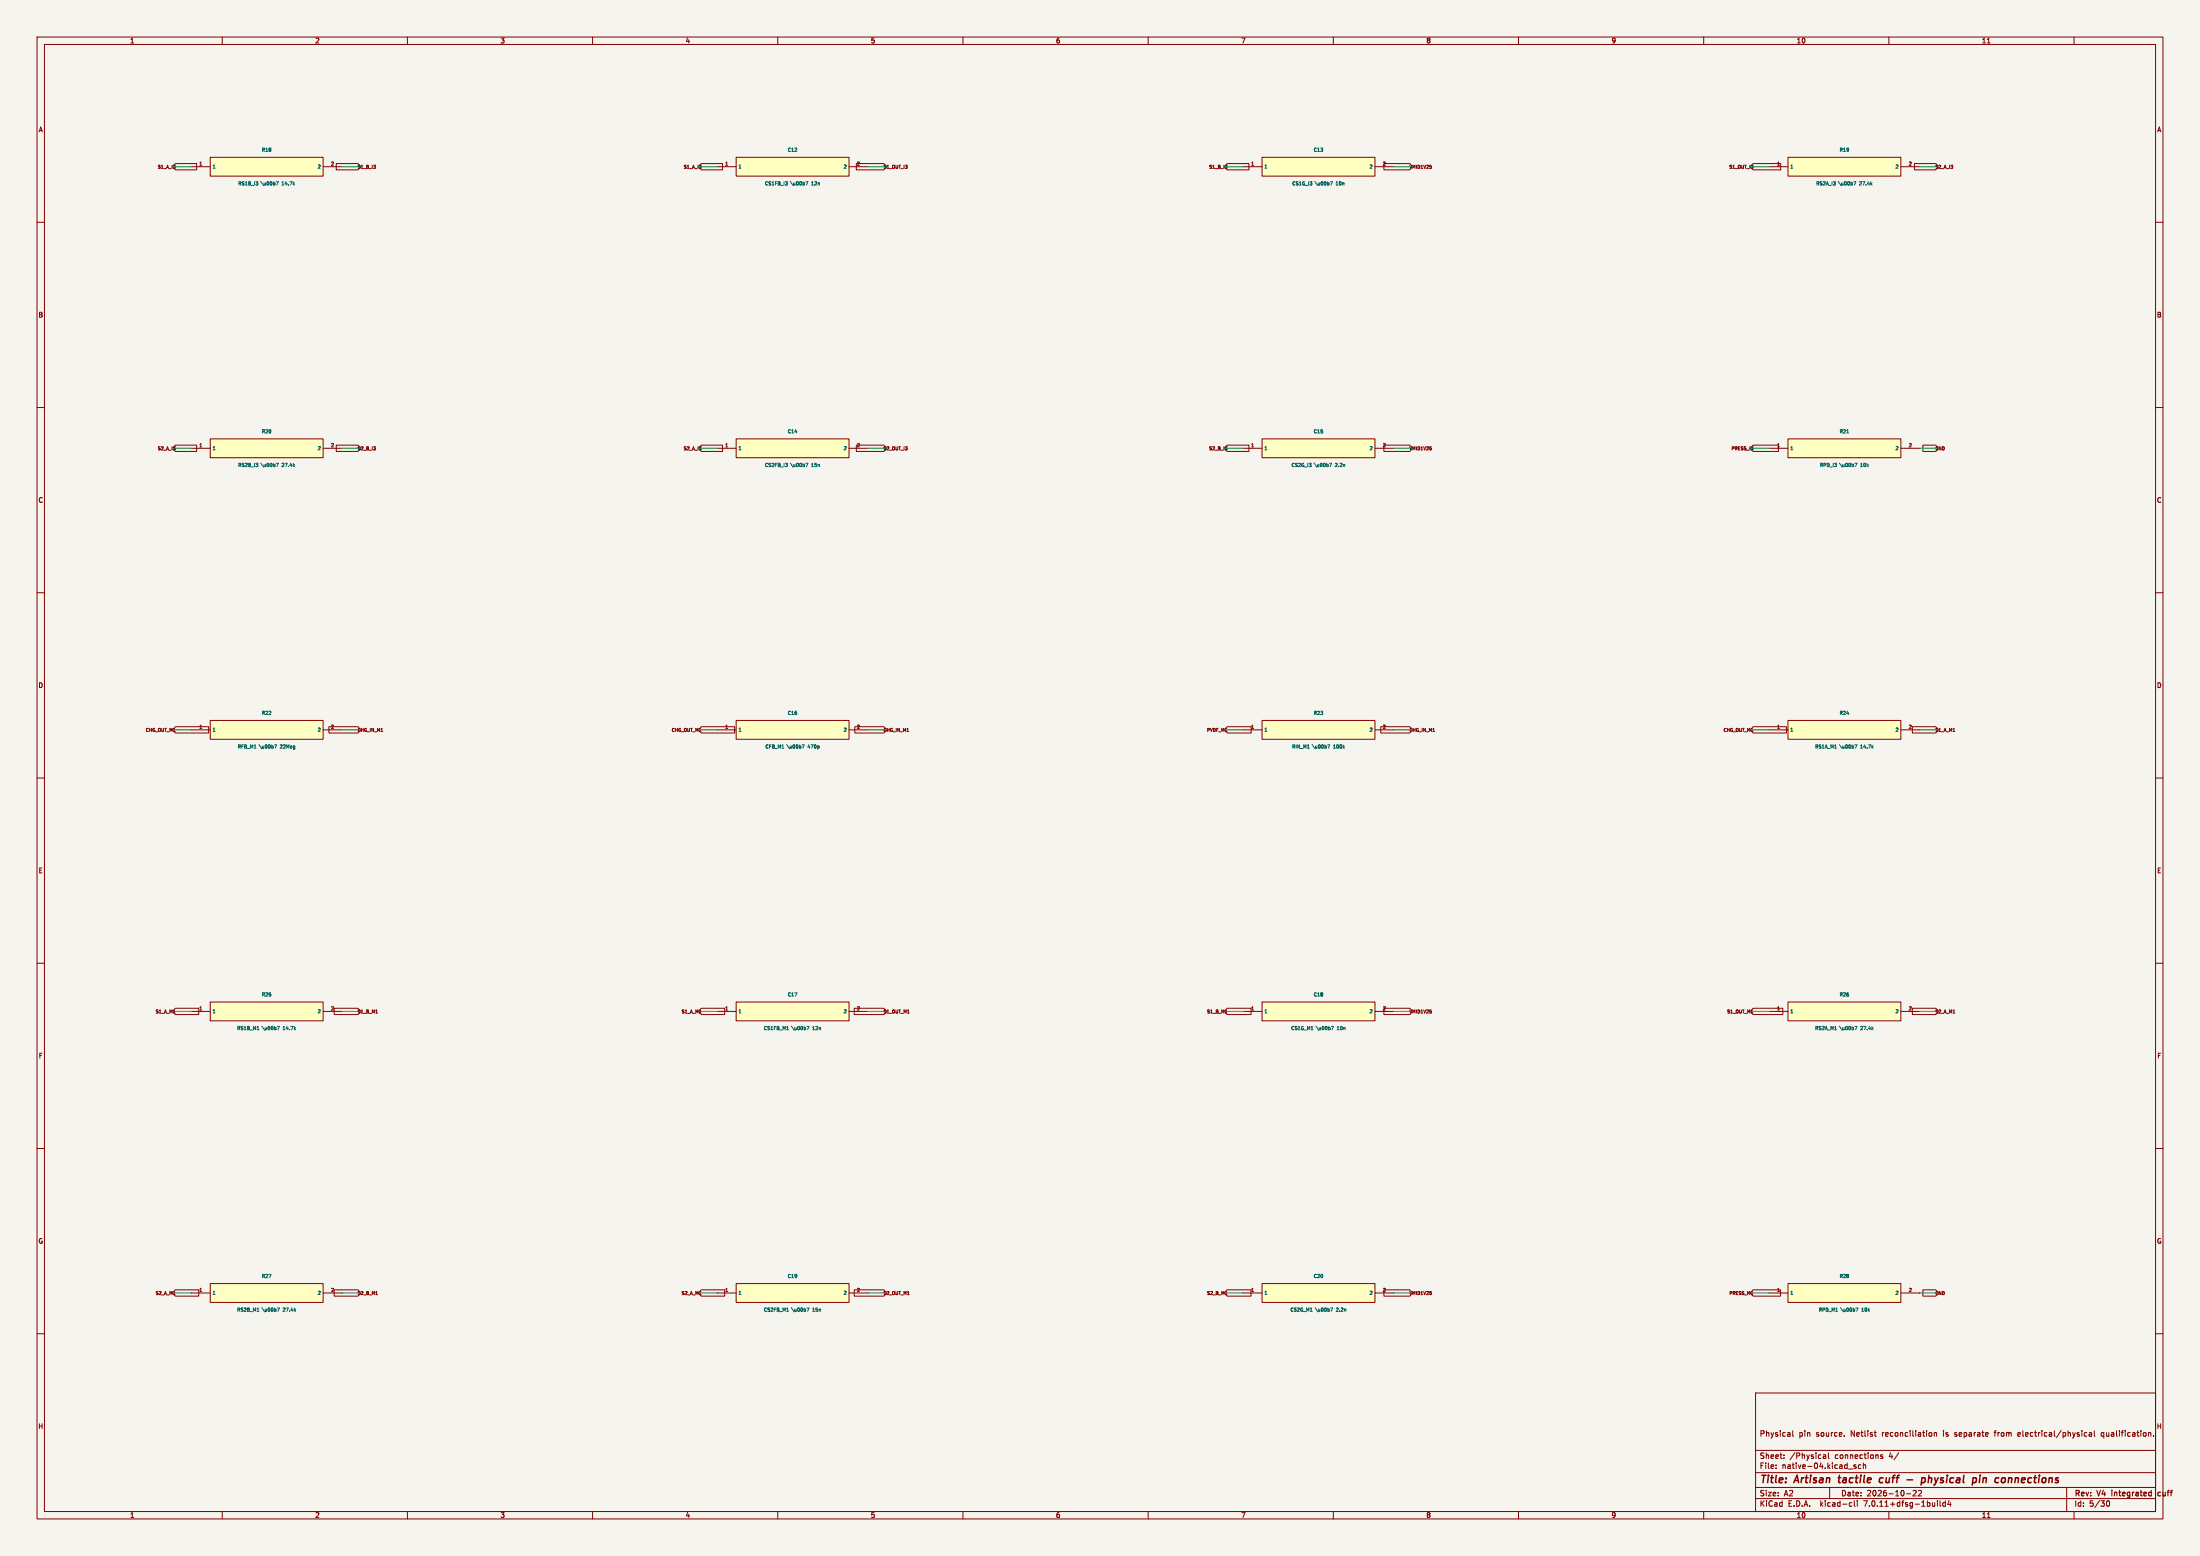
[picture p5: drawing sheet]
(kicad_sch (version 20230121) (generator eeschema) (paper "A2") (title_block (title "Artisan tactile cuff - physical pin connections") (date "2026-10-22") (rev "V4 integrated cuff") (comment 1 "Physical pin source. Netlist reconciliation is separate from electrical/physical qualification.")) (lib_symbols (symbol "Glove:P_RS1B_I3" (pin_names (offset .508)) (in_bom yes) (on_board yes) (property "Reference" "R18" (at 0 4.54 0) (effects (font (size 0.9 0.9)) )) (property "Value" "14.7k" (at 0 -4.54 0) (effects (font (size 0.9 0.9)) )) (symbol "P_RS1B_I3_0_1" (rectangle (start -15.24 2.54) (end 15.24 -2.54) (stroke (width .254) (type default)) (fill (type background)))) (symbol "P_RS1B_I3_1_1" (pin passive line (at -20.32 0.0 0) (length 5.08) (name "1" (effects (font (size 0.9 0.9)) )) (number "1" (effects (font (size 0.9 0.9)) ))) (pin passive line (at 20.32 0.0 180) (length 5.08) (name "2" (effects (font (size 0.9 0.9)) )) (number "2" (effects (font (size 0.9 0.9)) ))))) (symbol "Glove:P_CS1FB_I3" (pin_names (offset .508)) (in_bom yes) (on_board yes) (property "Reference" "C12" (at 0 4.54 0) (effects (font (size 0.9 0.9)) )) (property "Value" "12n" (at 0 -4.54 0) (effects (font (size 0.9 0.9)) )) (symbol "P_CS1FB_I3_0_1" (rectangle (start -15.24 2.54) (end 15.24 -2.54) (stroke (width .254) (type default)) (fill (type background)))) (symbol "P_CS1FB_I3_1_1" (pin passive line (at -20.32 0.0 0) (length 5.08) (name "1" (effects (font (size 0.9 0.9)) )) (number "1" (effects (font (size 0.9 0.9)) ))) (pin passive line (at 20.32 0.0 180) (length 5.08) (name "2" (effects (font (size 0.9 0.9)) )) (number "2" (effects (font (size 0.9 0.9)) ))))) (symbol "Glove:P_CS1G_I3" (pin_names (offset .508)) (in_bom yes) (on_board yes) (property "Reference" "C13" (at 0 4.54 0) (effects (font (size 0.9 0.9)) )) (property "Value" "10n" (at 0 -4.54 0) (effects (font (size 0.9 0.9)) )) (symbol "P_CS1G_I3_0_1" (rectangle (start -15.24 2.54) (end 15.24 -2.54) (stroke (width .254) (type default)) (fill (type background)))) (symbol "P_CS1G_I3_1_1" (pin passive line (at -20.32 0.0 0) (length 5.08) (name "1" (effects (font (size 0.9 0.9)) )) (number "1" (effects (font (size 0.9 0.9)) ))) (pin passive line (at 20.32 0.0 180) (length 5.08) (name "2" (effects (font (size 0.9 0.9)) )) (number "2" (effects (font (size 0.9 0.9)) ))))) (symbol "Glove:P_RS2A_I3" (pin_names (offset .508)) (in_bom yes) (on_board yes) (property "Reference" "R19" (at 0 4.54 0) (effects (font (size 0.9 0.9)) )) (property "Value" "27.4k" (at 0 -4.54 0) (effects (font (size 0.9 0.9)) )) (symbol "P_RS2A_I3_0_1" (rectangle (start -15.24 2.54) (end 15.24 -2.54) (stroke (width .254) (type default)) (fill (type background)))) (symbol "P_RS2A_I3_1_1" (pin passive line (at -20.32 0.0 0) (length 5.08) (name "1" (effects (font (size 0.9 0.9)) )) (number "1" (effects (font (size 0.9 0.9)) ))) (pin passive line (at 20.32 0.0 180) (length 5.08) (name "2" (effects (font (size 0.9 0.9)) )) (number "2" (effects (font (size 0.9 0.9)) ))))) (symbol "Glove:P_RS2B_I3" (pin_names (offset .508)) (in_bom yes) (on_board yes) (property "Reference" "R20" (at 0 4.54 0) (effects (font (size 0.9 0.9)) )) (property "Value" "27.4k" (at 0 -4.54 0) (effects (font (size 0.9 0.9)) )) (symbol "P_RS2B_I3_0_1" (rectangle (start -15.24 2.54) (end 15.24 -2.54) (stroke (width .254) (type default)) (fill (type background)))) (symbol "P_RS2B_I3_1_1" (pin passive line (at -20.32 0.0 0) (length 5.08) (name "1" (effects (font (size 0.9 0.9)) )) (number "1" (effects (font (size 0.9 0.9)) ))) (pin passive line (at 20.32 0.0 180) (length 5.08) (name "2" (effects (font (size 0.9 0.9)) )) (number "2" (effects (font (size 0.9 0.9)) ))))) (symbol "Glove:P_CS2FB_I3" (pin_names (offset .508)) (in_bom yes) (on_board yes) (property "Reference" "C14" (at 0 4.54 0) (effects (font (size 0.9 0.9)) )) (property "Value" "15n" (at 0 -4.54 0) (effects (font (size 0.9 0.9)) )) (symbol "P_CS2FB_I3_0_1" (rectangle (start -15.24 2.54) (end 15.24 -2.54) (stroke (width .254) (type default)) (fill (type background)))) (symbol "P_CS2FB_I3_1_1" (pin passive line (at -20.32 0.0 0) (length 5.08) (name "1" (effects (font (size 0.9 0.9)) )) (number "1" (effects (font (size 0.9 0.9)) ))) (pin passive line (at 20.32 0.0 180) (length 5.08) (name "2" (effects (font (size 0.9 0.9)) )) (number "2" (effects (font (size 0.9 0.9)) ))))) (symbol "Glove:P_CS2G_I3" (pin_names (offset .508)) (in_bom yes) (on_board yes) (property "Reference" "C15" (at 0 4.54 0) (effects (font (size 0.9 0.9)) )) (property "Value" "2.2n" (at 0 -4.54 0) (effects (font (size 0.9 0.9)) )) (symbol "P_CS2G_I3_0_1" (rectangle (start -15.24 2.54) (end 15.24 -2.54) (stroke (width .254) (type default)) (fill (type background)))) (symbol "P_CS2G_I3_1_1" (pin passive line (at -20.32 0.0 0) (length 5.08) (name "1" (effects (font (size 0.9 0.9)) )) (number "1" (effects (font (size 0.9 0.9)) ))) (pin passive line (at 20.32 0.0 180) (length 5.08) (name "2" (effects (font (size 0.9 0.9)) )) (number "2" (effects (font (size 0.9 0.9)) ))))) (symbol "Glove:P_RPD_I3" (pin_names (offset .508)) (in_bom yes) (on_board yes) (property "Reference" "R21" (at 0 4.54 0) (effects (font (size 0.9 0.9)) )) (property "Value" "10k" (at 0 -4.54 0) (effects (font (size 0.9 0.9)) )) (symbol "P_RPD_I3_0_1" (rectangle (start -15.24 2.54) (end 15.24 -2.54) (stroke (width .254) (type default)) (fill (type background)))) (symbol "P_RPD_I3_1_1" (pin passive line (at -20.32 0.0 0) (length 5.08) (name "1" (effects (font (size 0.9 0.9)) )) (number "1" (effects (font (size 0.9 0.9)) ))) (pin passive line (at 20.32 0.0 180) (length 5.08) (name "2" (effects (font (size 0.9 0.9)) )) (number "2" (effects (font (size 0.9 0.9)) ))))) (symbol "Glove:P_RFB_M1" (pin_names (offset .508)) (in_bom yes) (on_board yes) (property "Reference" "R22" (at 0 4.54 0) (effects (font (size 0.9 0.9)) )) (property "Value" "22Meg" (at 0 -4.54 0) (effects (font (size 0.9 0.9)) )) (symbol "P_RFB_M1_0_1" (rectangle (start -15.24 2.54) (end 15.24 -2.54) (stroke (width .254) (type default)) (fill (type background)))) (symbol "P_RFB_M1_1_1" (pin passive line (at -20.32 0.0 0) (length 5.08) (name "1" (effects (font (size 0.9 0.9)) )) (number "1" (effects (font (size 0.9 0.9)) ))) (pin passive line (at 20.32 0.0 180) (length 5.08) (name "2" (effects (font (size 0.9 0.9)) )) (number "2" (effects (font (size 0.9 0.9)) ))))) (symbol "Glove:P_CFB_M1" (pin_names (offset .508)) (in_bom yes) (on_board yes) (property "Reference" "C16" (at 0 4.54 0) (effects (font (size 0.9 0.9)) )) (property "Value" "470p" (at 0 -4.54 0) (effects (font (size 0.9 0.9)) )) (symbol "P_CFB_M1_0_1" (rectangle (start -15.24 2.54) (end 15.24 -2.54) (stroke (width .254) (type default)) (fill (type background)))) (symbol "P_CFB_M1_1_1" (pin passive line (at -20.32 0.0 0) (length 5.08) (name "1" (effects (font (size 0.9 0.9)) )) (number "1" (effects (font (size 0.9 0.9)) ))) (pin passive line (at 20.32 0.0 180) (length 5.08) (name "2" (effects (font (size 0.9 0.9)) )) (number "2" (effects (font (size 0.9 0.9)) ))))) (symbol "Glove:P_RIN_M1" (pin_names (offset .508)) (in_bom yes) (on_board yes) (property "Reference" "R23" (at 0 4.54 0) (effects (font (size 0.9 0.9)) )) (property "Value" "100k" (at 0 -4.54 0) (effects (font (size 0.9 0.9)) )) (symbol "P_RIN_M1_0_1" (rectangle (start -15.24 2.54) (end 15.24 -2.54) (stroke (width .254) (type default)) (fill (type background)))) (symbol "P_RIN_M1_1_1" (pin passive line (at -20.32 0.0 0) (length 5.08) (name "1" (effects (font (size 0.9 0.9)) )) (number "1" (effects (font (size 0.9 0.9)) ))) (pin passive line (at 20.32 0.0 180) (length 5.08) (name "2" (effects (font (size 0.9 0.9)) )) (number "2" (effects (font (size 0.9 0.9)) ))))) (symbol "Glove:P_RS1A_M1" (pin_names (offset .508)) (in_bom yes) (on_board yes) (property "Reference" "R24" (at 0 4.54 0) (effects (font (size 0.9 0.9)) )) (property "Value" "14.7k" (at 0 -4.54 0) (effects (font (size 0.9 0.9)) )) (symbol "P_RS1A_M1_0_1" (rectangle (start -15.24 2.54) (end 15.24 -2.54) (stroke (width .254) (type default)) (fill (type background)))) (symbol "P_RS1A_M1_1_1" (pin passive line (at -20.32 0.0 0) (length 5.08) (name "1" (effects (font (size 0.9 0.9)) )) (number "1" (effects (font (size 0.9 0.9)) ))) (pin passive line (at 20.32 0.0 180) (length 5.08) (name "2" (effects (font (size 0.9 0.9)) )) (number "2" (effects (font (size 0.9 0.9)) ))))) (symbol "Glove:P_RS1B_M1" (pin_names (offset .508)) (in_bom yes) (on_board yes) (property "Reference" "R25" (at 0 4.54 0) (effects (font (size 0.9 0.9)) )) (property "Value" "14.7k" (at 0 -4.54 0) (effects (font (size 0.9 0.9)) )) (symbol "P_RS1B_M1_0_1" (rectangle (start -15.24 2.54) (end 15.24 -2.54) (stroke (width .254) (type default)) (fill (type background)))) (symbol "P_RS1B_M1_1_1" (pin passive line (at -20.32 0.0 0) (length 5.08) (name "1" (effects (font (size 0.9 0.9)) )) (number "1" (effects (font (size 0.9 0.9)) ))) (pin passive line (at 20.32 0.0 180) (length 5.08) (name "2" (effects (font (size 0.9 0.9)) )) (number "2" (effects (font (size 0.9 0.9)) ))))) (symbol "Glove:P_CS1FB_M1" (pin_names (offset .508)) (in_bom yes) (on_board yes) (property "Reference" "C17" (at 0 4.54 0) (effects (font (size 0.9 0.9)) )) (property "Value" "12n" (at 0 -4.54 0) (effects (font (size 0.9 0.9)) )) (symbol "P_CS1FB_M1_0_1" (rectangle (start -15.24 2.54) (end 15.24 -2.54) (stroke (width .254) (type default)) (fill (type background)))) (symbol "P_CS1FB_M1_1_1" (pin passive line (at -20.32 0.0 0) (length 5.08) (name "1" (effects (font (size 0.9 0.9)) )) (number "1" (effects (font (size 0.9 0.9)) ))) (pin passive line (at 20.32 0.0 180) (length 5.08) (name "2" (effects (font (size 0.9 0.9)) )) (number "2" (effects (font (size 0.9 0.9)) ))))) (symbol "Glove:P_CS1G_M1" (pin_names (offset .508)) (in_bom yes) (on_board yes) (property "Reference" "C18" (at 0 4.54 0) (effects (font (size 0.9 0.9)) )) (property "Value" "10n" (at 0 -4.54 0) (effects (font (size 0.9 0.9)) )) (symbol "P_CS1G_M1_0_1" (rectangle (start -15.24 2.54) (end 15.24 -2.54) (stroke (width .254) (type default)) (fill (type background)))) (symbol "P_CS1G_M1_1_1" (pin passive line (at -20.32 0.0 0) (length 5.08) (name "1" (effects (font (size 0.9 0.9)) )) (number "1" (effects (font (size 0.9 0.9)) ))) (pin passive line (at 20.32 0.0 180) (length 5.08) (name "2" (effects (font (size 0.9 0.9)) )) (number "2" (effects (font (size 0.9 0.9)) ))))) (symbol "Glove:P_RS2A_M1" (pin_names (offset .508)) (in_bom yes) (on_board yes) (property "Reference" "R26" (at 0 4.54 0) (effects (font (size 0.9 0.9)) )) (property "Value" "27.4k" (at 0 -4.54 0) (effects (font (size 0.9 0.9)) )) (symbol "P_RS2A_M1_0_1" (rectangle (start -15.24 2.54) (end 15.24 -2.54) (stroke (width .254) (type default)) (fill (type background)))) (symbol "P_RS2A_M1_1_1" (pin passive line (at -20.32 0.0 0) (length 5.08) (name "1" (effects (font (size 0.9 0.9)) )) (number "1" (effects (font (size 0.9 0.9)) ))) (pin passive line (at 20.32 0.0 180) (length 5.08) (name "2" (effects (font (size 0.9 0.9)) )) (number "2" (effects (font (size 0.9 0.9)) ))))) (symbol "Glove:P_RS2B_M1" (pin_names (offset .508)) (in_bom yes) (on_board yes) (property "Reference" "R27" (at 0 4.54 0) (effects (font (size 0.9 0.9)) )) (property "Value" "27.4k" (at 0 -4.54 0) (effects (font (size 0.9 0.9)) )) (symbol "P_RS2B_M1_0_1" (rectangle (start -15.24 2.54) (end 15.24 -2.54) (stroke (width .254) (type default)) (fill (type background)))) (symbol "P_RS2B_M1_1_1" (pin passive line (at -20.32 0.0 0) (length 5.08) (name "1" (effects (font (size 0.9 0.9)) )) (number "1" (effects (font (size 0.9 0.9)) ))) (pin passive line (at 20.32 0.0 180) (length 5.08) (name "2" (effects (font (size 0.9 0.9)) )) (number "2" (effects (font (size 0.9 0.9)) ))))) (symbol "Glove:P_CS2FB_M1" (pin_names (offset .508)) (in_bom yes) (on_board yes) (property "Reference" "C19" (at 0 4.54 0) (effects (font (size 0.9 0.9)) )) (property "Value" "15n" (at 0 -4.54 0) (effects (font (size 0.9 0.9)) )) (symbol "P_CS2FB_M1_0_1" (rectangle (start -15.24 2.54) (end 15.24 -2.54) (stroke (width .254) (type default)) (fill (type background)))) (symbol "P_CS2FB_M1_1_1" (pin passive line (at -20.32 0.0 0) (length 5.08) (name "1" (effects (font (size 0.9 0.9)) )) (number "1" (effects (font (size 0.9 0.9)) ))) (pin passive line (at 20.32 0.0 180) (length 5.08) (name "2" (effects (font (size 0.9 0.9)) )) (number "2" (effects (font (size 0.9 0.9)) ))))) (symbol "Glove:P_CS2G_M1" (pin_names (offset .508)) (in_bom yes) (on_board yes) (property "Reference" "C20" (at 0 4.54 0) (effects (font (size 0.9 0.9)) )) (property "Value" "2.2n" (at 0 -4.54 0) (effects (font (size 0.9 0.9)) )) (symbol "P_CS2G_M1_0_1" (rectangle (start -15.24 2.54) (end 15.24 -2.54) (stroke (width .254) (type default)) (fill (type background)))) (symbol "P_CS2G_M1_1_1" (pin passive line (at -20.32 0.0 0) (length 5.08) (name "1" (effects (font (size 0.9 0.9)) )) (number "1" (effects (font (size 0.9 0.9)) ))) (pin passive line (at 20.32 0.0 180) (length 5.08) (name "2" (effects (font (size 0.9 0.9)) )) (number "2" (effects (font (size 0.9 0.9)) ))))) (symbol "Glove:P_RPD_M1" (pin_names (offset .508)) (in_bom yes) (on_board yes) (property "Reference" "R28" (at 0 4.54 0) (effects (font (size 0.9 0.9)) )) (property "Value" "10k" (at 0 -4.54 0) (effects (font (size 0.9 0.9)) )) (symbol "P_RPD_M1_0_1" (rectangle (start -15.24 2.54) (end 15.24 -2.54) (stroke (width .254) (type default)) (fill (type background)))) (symbol "P_RPD_M1_1_1" (pin passive line (at -20.32 0.0 0) (length 5.08) (name "1" (effects (font (size 0.9 0.9)) )) (number "1" (effects (font (size 0.9 0.9)) ))) (pin passive line (at 20.32 0.0 180) (length 5.08) (name "2" (effects (font (size 0.9 0.9)) )) (number "2" (effects (font (size 0.9 0.9)) )))))) (symbol (lib_id "Glove:P_RS1B_I3") (at 72 45 0) (unit 1) (in_bom yes) (on_board yes) (dnp no) (property "Reference" "R18" (at 72 40.46 0) (effects (font (size 0.9 0.9)) )) (property "Value" "RS1B_I3 \u00b7 14.7k" (at 72 49.54 0) (effects (font (size 0.9 0.9)) )) (property "Footprint" "Glove:R_0603_1608Metric" (at 72 45 0) (effects (font (size 0.9 0.9)) hide)) (property "Datasheet" "" (at 72 45 0) (effects (font (size 0.9 0.9)) hide)) (pin "1") (pin "2")) (wire (pts (xy 51.68 45.0) (xy 46.6 45.0)) (stroke (width 0) (type default))) (global_label "S1_A_I3" (shape input) (at 46.6 45.0 0) (effects (font (size 0.85 0.85)) (justify right))) (wire (pts (xy 92.32 45.0) (xy 97.39999999999999 45.0)) (stroke (width 0) (type default))) (global_label "S1_B_I3" (shape input) (at 97.39999999999999 45.0 180) (effects (font (size 0.85 0.85)) (justify left))) (symbol (lib_id "Glove:P_CS1FB_I3") (at 214 45 0) (unit 1) (in_bom yes) (on_board yes) (dnp no) (property "Reference" "C12" (at 214 40.46 0) (effects (font (size 0.9 0.9)) )) (property "Value" "CS1FB_I3 \u00b7 12n" (at 214 49.54 0) (effects (font (size 0.9 0.9)) )) (property "Footprint" "Glove:C_0603_1608Metric" (at 214 45 0) (effects (font (size 0.9 0.9)) hide)) (property "Datasheet" "" (at 214 45 0) (effects (font (size 0.9 0.9)) hide)) (pin "1") (pin "2")) (wire (pts (xy 193.68 45.0) (xy 188.6 45.0)) (stroke (width 0) (type default))) (global_label "S1_A_I3" (shape input) (at 188.6 45.0 0) (effects (font (size 0.85 0.85)) (justify right))) (wire (pts (xy 234.32 45.0) (xy 239.4 45.0)) (stroke (width 0) (type default))) (global_label "S1_OUT_I3" (shape input) (at 239.4 45.0 180) (effects (font (size 0.85 0.85)) (justify left))) (symbol (lib_id "Glove:P_CS1G_I3") (at 356 45 0) (unit 1) (in_bom yes) (on_board yes) (dnp no) (property "Reference" "C13" (at 356 40.46 0) (effects (font (size 0.9 0.9)) )) (property "Value" "CS1G_I3 \u00b7 10n" (at 356 49.54 0) (effects (font (size 0.9 0.9)) )) (property "Footprint" "Glove:C_0603_1608Metric" (at 356 45 0) (effects (font (size 0.9 0.9)) hide)) (property "Datasheet" "" (at 356 45 0) (effects (font (size 0.9 0.9)) hide)) (pin "1") (pin "2")) (wire (pts (xy 335.68 45.0) (xy 330.6 45.0)) (stroke (width 0) (type default))) (global_label "S1_B_I3" (shape input) (at 330.6 45.0 0) (effects (font (size 0.85 0.85)) (justify right))) (wire (pts (xy 376.32 45.0) (xy 381.4 45.0)) (stroke (width 0) (type default))) (global_label "VMID1V25" (shape input) (at 381.4 45.0 180) (effects (font (size 0.85 0.85)) (justify left))) (symbol (lib_id "Glove:P_RS2A_I3") (at 498 45 0) (unit 1) (in_bom yes) (on_board yes) (dnp no) (property "Reference" "R19" (at 498 40.46 0) (effects (font (size 0.9 0.9)) )) (property "Value" "RS2A_I3 \u00b7 27.4k" (at 498 49.54 0) (effects (font (size 0.9 0.9)) )) (property "Footprint" "Glove:R_0603_1608Metric" (at 498 45 0) (effects (font (size 0.9 0.9)) hide)) (property "Datasheet" "" (at 498 45 0) (effects (font (size 0.9 0.9)) hide)) (pin "1") (pin "2")) (wire (pts (xy 477.68 45.0) (xy 472.6 45.0)) (stroke (width 0) (type default))) (global_label "S1_OUT_I3" (shape input) (at 472.6 45.0 0) (effects (font (size 0.85 0.85)) (justify right))) (wire (pts (xy 518.32 45.0) (xy 523.4000000000001 45.0)) (stroke (width 0) (type default))) (global_label "S2_A_I3" (shape input) (at 523.4000000000001 45.0 180) (effects (font (size 0.85 0.85)) (justify left))) (symbol (lib_id "Glove:P_RS2B_I3") (at 72 121 0) (unit 1) (in_bom yes) (on_board yes) (dnp no) (property "Reference" "R20" (at 72 116.46 0) (effects (font (size 0.9 0.9)) )) (property "Value" "RS2B_I3 \u00b7 27.4k" (at 72 125.54 0) (effects (font (size 0.9 0.9)) )) (property "Footprint" "Glove:R_0603_1608Metric" (at 72 121 0) (effects (font (size 0.9 0.9)) hide)) (property "Datasheet" "" (at 72 121 0) (effects (font (size 0.9 0.9)) hide)) (pin "1") (pin "2")) (wire (pts (xy 51.68 121.0) (xy 46.6 121.0)) (stroke (width 0) (type default))) (global_label "S2_A_I3" (shape input) (at 46.6 121.0 0) (effects (font (size 0.85 0.85)) (justify right))) (wire (pts (xy 92.32 121.0) (xy 97.39999999999999 121.0)) (stroke (width 0) (type default))) (global_label "S2_B_I3" (shape input) (at 97.39999999999999 121.0 180) (effects (font (size 0.85 0.85)) (justify left))) (symbol (lib_id "Glove:P_CS2FB_I3") (at 214 121 0) (unit 1) (in_bom yes) (on_board yes) (dnp no) (property "Reference" "C14" (at 214 116.46 0) (effects (font (size 0.9 0.9)) )) (property "Value" "CS2FB_I3 \u00b7 15n" (at 214 125.54 0) (effects (font (size 0.9 0.9)) )) (property "Footprint" "Glove:C_0603_1608Metric" (at 214 121 0) (effects (font (size 0.9 0.9)) hide)) (property "Datasheet" "" (at 214 121 0) (effects (font (size 0.9 0.9)) hide)) (pin "1") (pin "2")) (wire (pts (xy 193.68 121.0) (xy 188.6 121.0)) (stroke (width 0) (type default))) (global_label "S2_A_I3" (shape input) (at 188.6 121.0 0) (effects (font (size 0.85 0.85)) (justify right))) (wire (pts (xy 234.32 121.0) (xy 239.4 121.0)) (stroke (width 0) (type default))) (global_label "S2_OUT_I3" (shape input) (at 239.4 121.0 180) (effects (font (size 0.85 0.85)) (justify left))) (symbol (lib_id "Glove:P_CS2G_I3") (at 356 121 0) (unit 1) (in_bom yes) (on_board yes) (dnp no) (property "Reference" "C15" (at 356 116.46 0) (effects (font (size 0.9 0.9)) )) (property "Value" "CS2G_I3 \u00b7 2.2n" (at 356 125.54 0) (effects (font (size 0.9 0.9)) )) (property "Footprint" "Glove:C_0603_1608Metric" (at 356 121 0) (effects (font (size 0.9 0.9)) hide)) (property "Datasheet" "" (at 356 121 0) (effects (font (size 0.9 0.9)) hide)) (pin "1") (pin "2")) (wire (pts (xy 335.68 121.0) (xy 330.6 121.0)) (stroke (width 0) (type default))) (global_label "S2_B_I3" (shape input) (at 330.6 121.0 0) (effects (font (size 0.85 0.85)) (justify right))) (wire (pts (xy 376.32 121.0) (xy 381.4 121.0)) (stroke (width 0) (type default))) (global_label "VMID1V25" (shape input) (at 381.4 121.0 180) (effects (font (size 0.85 0.85)) (justify left))) (symbol (lib_id "Glove:P_RPD_I3") (at 498 121 0) (unit 1) (in_bom yes) (on_board yes) (dnp no) (property "Reference" "R21" (at 498 116.46 0) (effects (font (size 0.9 0.9)) )) (property "Value" "RPD_I3 \u00b7 10k" (at 498 125.54 0) (effects (font (size 0.9 0.9)) )) (property "Footprint" "Glove:R_0603_1608Metric" (at 498 121 0) (effects (font (size 0.9 0.9)) hide)) (property "Datasheet" "" (at 498 121 0) (effects (font (size 0.9 0.9)) hide)) (pin "1") (pin "2")) (wire (pts (xy 477.68 121.0) (xy 472.6 121.0)) (stroke (width 0) (type default))) (global_label "PRESS_I3" (shape input) (at 472.6 121.0 0) (effects (font (size 0.85 0.85)) (justify right))) (wire (pts (xy 518.32 121.0) (xy 523.4000000000001 121.0)) (stroke (width 0) (type default))) (global_label "GND" (shape input) (at 523.4000000000001 121.0 180) (effects (font (size 0.85 0.85)) (justify left))) (symbol (lib_id "Glove:P_RFB_M1") (at 72 197 0) (unit 1) (in_bom yes) (on_board yes) (dnp no) (property "Reference" "R22" (at 72 192.46 0) (effects (font (size 0.9 0.9)) )) (property "Value" "RFB_M1 \u00b7 22Meg" (at 72 201.54 0) (effects (font (size 0.9 0.9)) )) (property "Footprint" "Glove:R_0805_2012Metric" (at 72 197 0) (effects (font (size 0.9 0.9)) hide)) (property "Datasheet" "" (at 72 197 0) (effects (font (size 0.9 0.9)) hide)) (pin "1") (pin "2")) (wire (pts (xy 51.68 197.0) (xy 46.6 197.0)) (stroke (width 0) (type default))) (global_label "CHG_OUT_M1" (shape input) (at 46.6 197.0 0) (effects (font (size 0.85 0.85)) (justify right))) (wire (pts (xy 92.32 197.0) (xy 97.39999999999999 197.0)) (stroke (width 0) (type default))) (global_label "CHG_IN_M1" (shape input) (at 97.39999999999999 197.0 180) (effects (font (size 0.85 0.85)) (justify left))) (symbol (lib_id "Glove:P_CFB_M1") (at 214 197 0) (unit 1) (in_bom yes) (on_board yes) (dnp no) (property "Reference" "C16" (at 214 192.46 0) (effects (font (size 0.9 0.9)) )) (property "Value" "CFB_M1 \u00b7 470p" (at 214 201.54 0) (effects (font (size 0.9 0.9)) )) (property "Footprint" "Glove:C_0603_1608Metric" (at 214 197 0) (effects (font (size 0.9 0.9)) hide)) (property "Datasheet" "" (at 214 197 0) (effects (font (size 0.9 0.9)) hide)) (pin "1") (pin "2")) (wire (pts (xy 193.68 197.0) (xy 188.6 197.0)) (stroke (width 0) (type default))) (global_label "CHG_OUT_M1" (shape input) (at 188.6 197.0 0) (effects (font (size 0.85 0.85)) (justify right))) (wire (pts (xy 234.32 197.0) (xy 239.4 197.0)) (stroke (width 0) (type default))) (global_label "CHG_IN_M1" (shape input) (at 239.4 197.0 180) (effects (font (size 0.85 0.85)) (justify left))) (symbol (lib_id "Glove:P_RIN_M1") (at 356 197 0) (unit 1) (in_bom yes) (on_board yes) (dnp no) (property "Reference" "R23" (at 356 192.46 0) (effects (font (size 0.9 0.9)) )) (property "Value" "RIN_M1 \u00b7 100k" (at 356 201.54 0) (effects (font (size 0.9 0.9)) )) (property "Footprint" "Glove:R_0603_1608Metric" (at 356 197 0) (effects (font (size 0.9 0.9)) hide)) (property "Datasheet" "" (at 356 197 0) (effects (font (size 0.9 0.9)) hide)) (pin "1") (pin "2")) (wire (pts (xy 335.68 197.0) (xy 330.6 197.0)) (stroke (width 0) (type default))) (global_label "PVDF_M1" (shape input) (at 330.6 197.0 0) (effects (font (size 0.85 0.85)) (justify right))) (wire (pts (xy 376.32 197.0) (xy 381.4 197.0)) (stroke (width 0) (type default))) (global_label "CHG_IN_M1" (shape input) (at 381.4 197.0 180) (effects (font (size 0.85 0.85)) (justify left))) (symbol (lib_id "Glove:P_RS1A_M1") (at 498 197 0) (unit 1) (in_bom yes) (on_board yes) (dnp no) (property "Reference" "R24" (at 498 192.46 0) (effects (font (size 0.9 0.9)) )) (property "Value" "RS1A_M1 \u00b7 14.7k" (at 498 201.54 0) (effects (font (size 0.9 0.9)) )) (property "Footprint" "Glove:R_0603_1608Metric" (at 498 197 0) (effects (font (size 0.9 0.9)) hide)) (property "Datasheet" "" (at 498 197 0) (effects (font (size 0.9 0.9)) hide)) (pin "1") (pin "2")) (wire (pts (xy 477.68 197.0) (xy 472.6 197.0)) (stroke (width 0) (type default))) (global_label "CHG_OUT_M1" (shape input) (at 472.6 197.0 0) (effects (font (size 0.85 0.85)) (justify right))) (wire (pts (xy 518.32 197.0) (xy 523.4000000000001 197.0)) (stroke (width 0) (type default))) (global_label "S1_A_M1" (shape input) (at 523.4000000000001 197.0 180) (effects (font (size 0.85 0.85)) (justify left))) (symbol (lib_id "Glove:P_RS1B_M1") (at 72 273 0) (unit 1) (in_bom yes) (on_board yes) (dnp no) (property "Reference" "R25" (at 72 268.46 0) (effects (font (size 0.9 0.9)) )) (property "Value" "RS1B_M1 \u00b7 14.7k" (at 72 277.54 0) (effects (font (size 0.9 0.9)) )) (property "Footprint" "Glove:R_0603_1608Metric" (at 72 273 0) (effects (font (size 0.9 0.9)) hide)) (property "Datasheet" "" (at 72 273 0) (effects (font (size 0.9 0.9)) hide)) (pin "1") (pin "2")) (wire (pts (xy 51.68 273.0) (xy 46.6 273.0)) (stroke (width 0) (type default))) (global_label "S1_A_M1" (shape input) (at 46.6 273.0 0) (effects (font (size 0.85 0.85)) (justify right))) (wire (pts (xy 92.32 273.0) (xy 97.39999999999999 273.0)) (stroke (width 0) (type default))) (global_label "S1_B_M1" (shape input) (at 97.39999999999999 273.0 180) (effects (font (size 0.85 0.85)) (justify left))) (symbol (lib_id "Glove:P_CS1FB_M1") (at 214 273 0) (unit 1) (in_bom yes) (on_board yes) (dnp no) (property "Reference" "C17" (at 214 268.46 0) (effects (font (size 0.9 0.9)) )) (property "Value" "CS1FB_M1 \u00b7 12n" (at 214 277.54 0) (effects (font (size 0.9 0.9)) )) (property "Footprint" "Glove:C_0603_1608Metric" (at 214 273 0) (effects (font (size 0.9 0.9)) hide)) (property "Datasheet" "" (at 214 273 0) (effects (font (size 0.9 0.9)) hide)) (pin "1") (pin "2")) (wire (pts (xy 193.68 273.0) (xy 188.6 273.0)) (stroke (width 0) (type default))) (global_label "S1_A_M1" (shape input) (at 188.6 273.0 0) (effects (font (size 0.85 0.85)) (justify right))) (wire (pts (xy 234.32 273.0) (xy 239.4 273.0)) (stroke (width 0) (type default))) (global_label "S1_OUT_M1" (shape input) (at 239.4 273.0 180) (effects (font (size 0.85 0.85)) (justify left))) (symbol (lib_id "Glove:P_CS1G_M1") (at 356 273 0) (unit 1) (in_bom yes) (on_board yes) (dnp no) (property "Reference" "C18" (at 356 268.46 0) (effects (font (size 0.9 0.9)) )) (property "Value" "CS1G_M1 \u00b7 10n" (at 356 277.54 0) (effects (font (size 0.9 0.9)) )) (property "Footprint" "Glove:C_0603_1608Metric" (at 356 273 0) (effects (font (size 0.9 0.9)) hide)) (property "Datasheet" "" (at 356 273 0) (effects (font (size 0.9 0.9)) hide)) (pin "1") (pin "2")) (wire (pts (xy 335.68 273.0) (xy 330.6 273.0)) (stroke (width 0) (type default))) (global_label "S1_B_M1" (shape input) (at 330.6 273.0 0) (effects (font (size 0.85 0.85)) (justify right))) (wire (pts (xy 376.32 273.0) (xy 381.4 273.0)) (stroke (width 0) (type default))) (global_label "VMID1V25" (shape input) (at 381.4 273.0 180) (effects (font (size 0.85 0.85)) (justify left))) (symbol (lib_id "Glove:P_RS2A_M1") (at 498 273 0) (unit 1) (in_bom yes) (on_board yes) (dnp no) (property "Reference" "R26" (at 498 268.46 0) (effects (font (size 0.9 0.9)) )) (property "Value" "RS2A_M1 \u00b7 27.4k" (at 498 277.54 0) (effects (font (size 0.9 0.9)) )) (property "Footprint" "Glove:R_0603_1608Metric" (at 498 273 0) (effects (font (size 0.9 0.9)) hide)) (property "Datasheet" "" (at 498 273 0) (effects (font (size 0.9 0.9)) hide)) (pin "1") (pin "2")) (wire (pts (xy 477.68 273.0) (xy 472.6 273.0)) (stroke (width 0) (type default))) (global_label "S1_OUT_M1" (shape input) (at 472.6 273.0 0) (effects (font (size 0.85 0.85)) (justify right))) (wire (pts (xy 518.32 273.0) (xy 523.4000000000001 273.0)) (stroke (width 0) (type default))) (global_label "S2_A_M1" (shape input) (at 523.4000000000001 273.0 180) (effects (font (size 0.85 0.85)) (justify left))) (symbol (lib_id "Glove:P_RS2B_M1") (at 72 349 0) (unit 1) (in_bom yes) (on_board yes) (dnp no) (property "Reference" "R27" (at 72 344.46 0) (effects (font (size 0.9 0.9)) )) (property "Value" "RS2B_M1 \u00b7 27.4k" (at 72 353.54 0) (effects (font (size 0.9 0.9)) )) (property "Footprint" "Glove:R_0603_1608Metric" (at 72 349 0) (effects (font (size 0.9 0.9)) hide)) (property "Datasheet" "" (at 72 349 0) (effects (font (size 0.9 0.9)) hide)) (pin "1") (pin "2")) (wire (pts (xy 51.68 349.0) (xy 46.6 349.0)) (stroke (width 0) (type default))) (global_label "S2_A_M1" (shape input) (at 46.6 349.0 0) (effects (font (size 0.85 0.85)) (justify right))) (wire (pts (xy 92.32 349.0) (xy 97.39999999999999 349.0)) (stroke (width 0) (type default))) (global_label "S2_B_M1" (shape input) (at 97.39999999999999 349.0 180) (effects (font (size 0.85 0.85)) (justify left))) (symbol (lib_id "Glove:P_CS2FB_M1") (at 214 349 0) (unit 1) (in_bom yes) (on_board yes) (dnp no) (property "Reference" "C19" (at 214 344.46 0) (effects (font (size 0.9 0.9)) )) (property "Value" "CS2FB_M1 \u00b7 15n" (at 214 353.54 0) (effects (font (size 0.9 0.9)) )) (property "Footprint" "Glove:C_0603_1608Metric" (at 214 349 0) (effects (font (size 0.9 0.9)) hide)) (property "Datasheet" "" (at 214 349 0) (effects (font (size 0.9 0.9)) hide)) (pin "1") (pin "2")) (wire (pts (xy 193.68 349.0) (xy 188.6 349.0)) (stroke (width 0) (type default))) (global_label "S2_A_M1" (shape input) (at 188.6 349.0 0) (effects (font (size 0.85 0.85)) (justify right))) (wire (pts (xy 234.32 349.0) (xy 239.4 349.0)) (stroke (width 0) (type default))) (global_label "S2_OUT_M1" (shape input) (at 239.4 349.0 180) (effects (font (size 0.85 0.85)) (justify left))) (symbol (lib_id "Glove:P_CS2G_M1") (at 356 349 0) (unit 1) (in_bom yes) (on_board yes) (dnp no) (property "Reference" "C20" (at 356 344.46 0) (effects (font (size 0.9 0.9)) )) (property "Value" "CS2G_M1 \u00b7 2.2n" (at 356 353.54 0) (effects (font (size 0.9 0.9)) )) (property "Footprint" "Glove:C_0603_1608Metric" (at 356 349 0) (effects (font (size 0.9 0.9)) hide)) (property "Datasheet" "" (at 356 349 0) (effects (font (size 0.9 0.9)) hide)) (pin "1") (pin "2")) (wire (pts (xy 335.68 349.0) (xy 330.6 349.0)) (stroke (width 0) (type default))) (global_label "S2_B_M1" (shape input) (at 330.6 349.0 0) (effects (font (size 0.85 0.85)) (justify right))) (wire (pts (xy 376.32 349.0) (xy 381.4 349.0)) (stroke (width 0) (type default))) (global_label "VMID1V25" (shape input) (at 381.4 349.0 180) (effects (font (size 0.85 0.85)) (justify left))) (symbol (lib_id "Glove:P_RPD_M1") (at 498 349 0) (unit 1) (in_bom yes) (on_board yes) (dnp no) (property "Reference" "R28" (at 498 344.46 0) (effects (font (size 0.9 0.9)) )) (property "Value" "RPD_M1 \u00b7 10k" (at 498 353.54 0) (effects (font (size 0.9 0.9)) )) (property "Footprint" "Glove:R_0603_1608Metric" (at 498 349 0) (effects (font (size 0.9 0.9)) hide)) (property "Datasheet" "" (at 498 349 0) (effects (font (size 0.9 0.9)) hide)) (pin "1") (pin "2")) (wire (pts (xy 477.68 349.0) (xy 472.6 349.0)) (stroke (width 0) (type default))) (global_label "PRESS_M1" (shape input) (at 472.6 349.0 0) (effects (font (size 0.85 0.85)) (justify right))) (wire (pts (xy 518.32 349.0) (xy 523.4000000000001 349.0)) (stroke (width 0) (type default))) (global_label "GND" (shape input) (at 523.4000000000001 349.0 180) (effects (font (size 0.85 0.85)) (justify left))))
